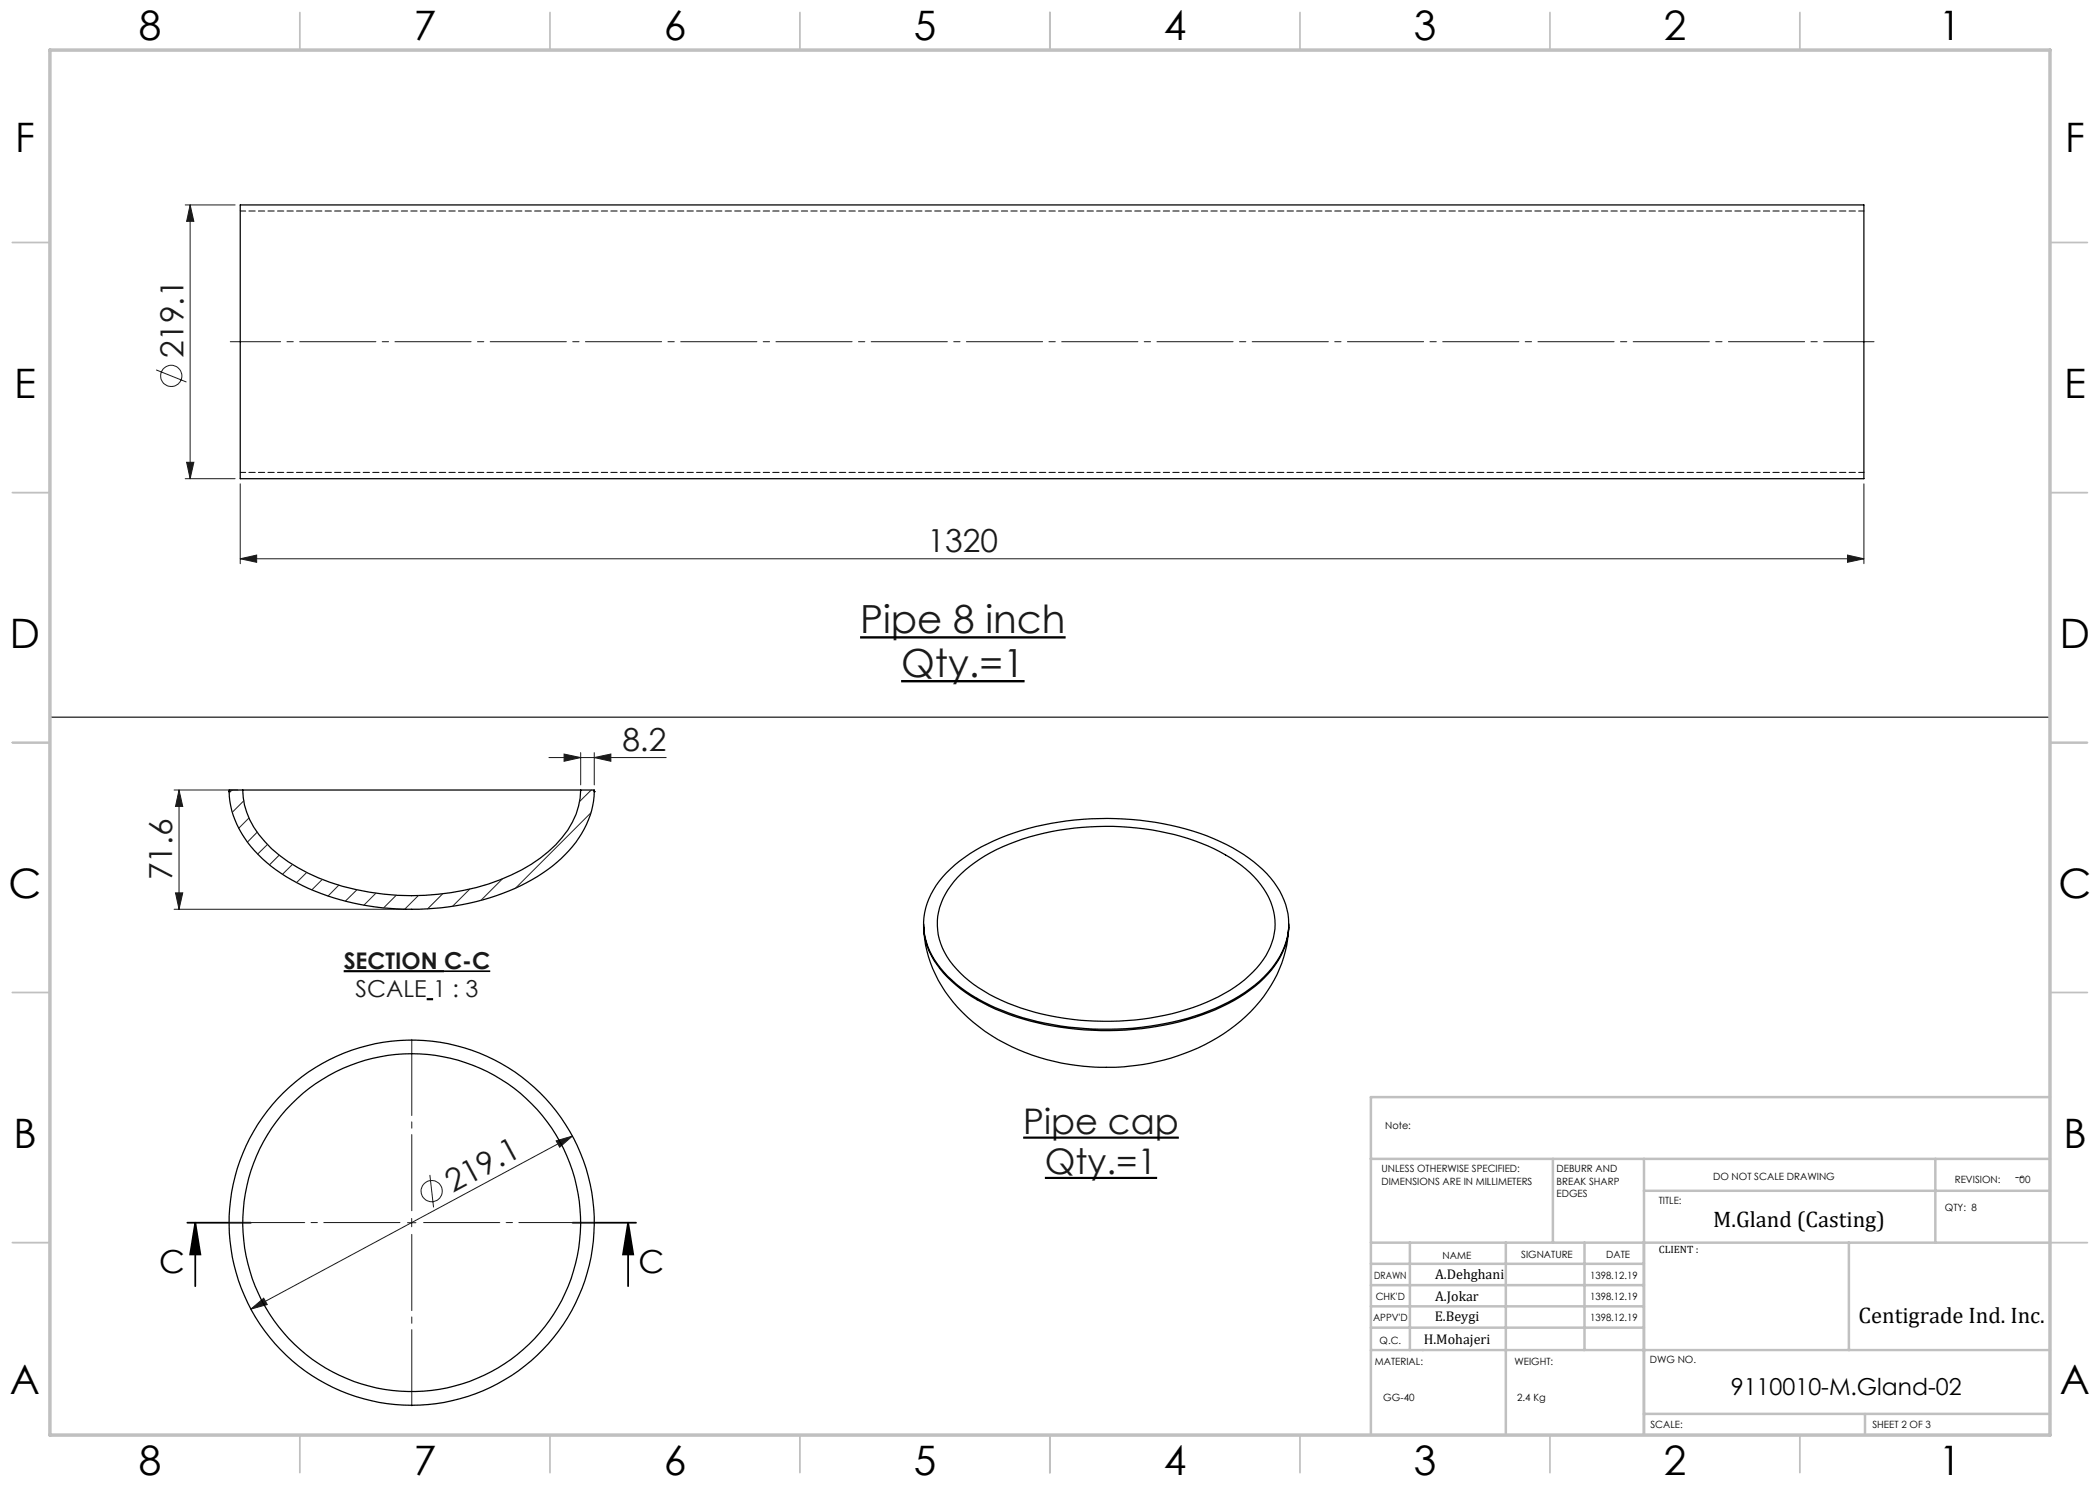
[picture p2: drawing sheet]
<svg xmlns="http://www.w3.org/2000/svg" width="420mm" height="297mm" viewBox="0 0 420 297" stroke-linecap="round" stroke-linejoin="round" font-family="sans-serif">
<g fill="none" stroke="#191924" stroke-width=".2">
<path d="M37 41h10M38 41l.8 3.3h-1.5zM38 41v54.7M31.2 74l6.1 2.4M37 95.7h10M37.3 92.5h1.5l-.8 3.2zM48 96.8v15.9M372.8 96.8v15.9M48 111.8l3.3-.8v1.5zM48 111.8h324.8M369.5 111l3.3 .8-3.3 .7zM34.8 158h12.8"/>
<path d="M35.8 158l.7 3.3h-1.4zM35.8 158v23.9M109.8 151.5h23.4M112.8 150.8l3.3 .7-3.3 .8zM116.1 150.5v6.5M118.9 151.5l3.3-.7v1.5zM118.9 150.5v6.5M35.1 178.6h1.4l-.7 3.3zM34.8 181.9h46.6M86 235l.7 6.5M111.2 228.2l3.3-1-2.6 2.2zM114.5 227.2l-64.3 34.6"/>
<path d="M81.5 244.5h1.7M82.3 243.7v1.7M50.2 261.8l2.5-2.2 .7 1.3z"/>
<circle cx="34.3" cy="75.2" r="2.12"/>
<circle cx="86.3" cy="238.2" r="2.12"/>
</g>
<path d="M172 127.5h41.1M180.2 136.2h24.7" fill="none" stroke="#000" stroke-width=".47"/>
<path d="M68.7 194.2h20.1M85.3 199.8h1.3M204.6 227.5h31.2M209 235.6h22.4" fill="none" stroke="#000" stroke-width=".43"/>
<path d="M88.8 194.2h9.2" fill="none" stroke="#000" stroke-width=".33"/>
<path d="M37.5 244.5h12.7M39.1 244.5l1 6.4h-2.1zM39.1 244.5v12.7M114.5 244.5h12.7M125.6 244.5l1 6.4h-2zM125.6 244.5v12.7" fill="none" stroke="#000" stroke-width=".35"/>
<path d="M80.7 244.5h-35.7M82.4 242.9v-35.7M82.4 246.2v35.7M84 244.5h35.7" fill="none" stroke="#191924" stroke-width=".2" stroke-dasharray="15.2 1.3 1.3 1.3" stroke-dashoffset="-.7"/>
<path d="M374.8 68.3h-328.7" fill="none" stroke="#191924" stroke-width=".2" stroke-dasharray="15.2 1.3 1.3 1.3" stroke-dashoffset="5.2"/>
<path d="M10 143.4h400" fill="none" stroke="#191924" stroke-width=".25"/>
<g fill="none" stroke="#c0c0c0" stroke-width=".35">
<path d="M60 2.5v7.5M110 2.5v7.5M160 2.5v7.5M210 2.5v7.5M260 2.5v7.5M310 2.5v7.5M360 2.5v7.5M2.5 48.5h7.5M410 48.5h7.5M2.5 98.5h7.5M410 98.5h7.5M2.5 148.5h7.5"/>
<path d="M410 148.5h7.5M2.5 198.5h7.5M410 198.5h7.5M2.5 248.5h7.5M410 248.5h7.5M60 287v7.5M110 287v7.5M160 287v7.5M210 287v7.5M260 287v7.5M310 287v7.5M360 287v7.5"/>
</g>
<g fill="none" stroke="#c0c0c0" stroke-width=".5">
<path d="M410 219.4h-135.8v67.4M274.2 231.8h135.8M310.6 231.8v16.7M328.8 231.8v55.2M328.8 238.2h81.2M387.1 231.8v16.7M274.2 248.5h135.8M274.2 257h54.6M274.2 252.8h54.6M282 248.5v21.5M301.2 248.5v38.3M316.9 248.5v21.5"/>
<path d="M369.8 248.5v21.5M274.2 265.5h54.6M274.2 261.3h54.6M274.2 270h135.8M328.8 282.8h81.2M373 282.8v4.2"/>
</g>
<path d="M10 10h400v277h-400z" fill="none" stroke="#c0c0c0" stroke-width=".7"/>
<path d="M125.6 244.5l1 6.4h-2zM39.1 244.5l1 6.4h-2.1z" fill="#000"/>
<g fill="#191924">
<path d="M112.8 150.8l3.3 .7-3.3 .8zM118.9 151.5l3.3-.7v1.5z"/>
<path d="M50.2 261.8l3.2-.9-.7-1.3zM111.2 228.2l.7 1.2 2.6-2.2z"/>
<path d="M37.3 92.5h1.5l-.8 3.2zM38 41l.8 3.3h-1.5z"/>
<path d="M35.1 178.6h1.4l-.7 3.3zM35.8 158l.7 3.3h-1.4z"/>
<path d="M48 111.8l3.3-.8v1.5zM369.5 111l3.3 .8-3.3 .7z"/>
</g>
<g fill="none" stroke="#000" stroke-width=".25">
<path d="M48 41h324.8v54.7h-324.8zM45.8 158.3a19.5 19.5 0 0 0 7.5 14.2 43.1 43.1 0 0 0 23.2 9.1 51 51 0 0 0 29.9-5.6 24.1 24.1 0 0 0 11.9-13.9l.4-1.9 .2-1.9M45.8 158.3h.1M48.5 158a15.3 15.3 0 0 0 4.5 10.3 34.1 34.1 0 0 0 18.2 9.6 50.4 50.4 0 0 0 31-2.9 25.3 25.3 0 0 0 12.3-10.6 14.2 14.2 0 0 0 1.6-6.4M48.5 158h67.6M48.5 158h-2.7v.3M116.1 158h2.8v.3M118.9 158.3h.1M189.3 174.6a35.4 35.4 0 0 1 16.4-8.9 59.9 59.9 0 0 1 37 2 29 29 0 0 1 12.1 8.7 13.3 13.3 0 0 1-.5 17.3 32.4 32.4 0 0 1-15.3 9.5 59.4 59.4 0 0 1-39.9-1.7 27.2 27.2 0 0 1-12.3-9.7 13.1 13.1 0 0 1 1.1-15.6zM192.3 174.7a34.9 34.9 0 0 1 16.5-8.1 55.2 55.2 0 0 1 32.8 2.6 24.7 24.7 0 0 1 11.7 9.4 12 12 0 0 1-1.3 14.2 27.6 27.6 0 0 1-12 8.2 55.4 55.4 0 0 1-38.5-.4 25.6 25.6 0 0 1-12.1-9.3 12.3 12.3 0 0 1 1.4-15zM184.7 185.3a26.2 26.2 0 0 0 11.1 20 42.7 42.7 0 0 0 27.9 8.1 41.2 41.2 0 0 0 25.4-10.1 25.4 25.4 0 0 0 8.6-18M184.7 184.8a14.5 14.5 0 0 0 4.8 10.7 37.1 37.1 0 0 0 18 9.1 59.4 59.4 0 0 0 35.6-2.6 27.8 27.8 0 0 0 12.4-9.7 13.2 13.2 0 0 0 2.2-7.5"/>
<circle cx="82.3" cy="244.5" r="36.5"/>
<circle cx="82.3" cy="244.5" r="33.8"/>
</g>
<path d="M372.8 42.2h-324.7M48.1 94.5h324.7" fill="none" stroke="#000" stroke-width=".2" stroke-dasharray="1.3 .6" stroke-dashoffset=".2"/>
<g fill="none" stroke="#191924" stroke-width=".2">
<path d="M46.4 158l-.6 .6M118.3 158l-2.4 2.3M48.8 160.2l-2.3 2.3M49.8 163.6l-2.1 2.1M51.4 166.4l-1.9 2M53.5 168.9l-2 1.9M55.8 171l-1.9 2M58.5 172.9l-2 2M61.3 174.5l-2 2M64.5 175.9l-2.1 2.1M67.8 177l-2.2 2.2M71.4 178l-2.3 2.2"/>
<path d="M75.2 178.6l-2.4 2.4M79.3 179l-2.6 2.6M83.7 179.1l-2.8 2.8M88.5 178.8l-3 3M93.9 177.8l-3.4 3.5M100.5 175.8l-4.3 4.3M118.2 162.6l-15.1 15"/>
</g>
<g font-size="8.1">
<text x="27.8" y="8">8</text>
<text x="82.8" y="8">7</text>
<text x="132.8" y="8">6</text>
<text x="182.8" y="8">5</text>
<text x="232.8" y="8">4</text>
<text x="282.8" y="8">3</text>
<text x="332.8" y="8">2</text>
<text x="387.8" y="8">1</text>
<text x="3" y="30.4">F</text>
<text x="413" y="30.4">F</text>
<text x="2.8" y="79.6">E</text>
<text x="412.8" y="79.6">E</text>
<text x="2" y="129.6">D</text>
<text x="412" y="129.6">D</text>
<text x="1.7" y="179.6">C</text>
<text x="411.7" y="179.6">C</text>
<text x="2.7" y="229.6">B</text>
<text x="412.7" y="229.6">B</text>
<text x="2" y="278.9">A</text>
<text x="412" y="278.9">A</text>
<text x="27.8" y="295">8</text>
<text x="82.8" y="295">7</text>
<text x="132.8" y="295">6</text>
<text x="182.8" y="295">5</text>
<text x="232.8" y="295">4</text>
<text x="282.8" y="295">3</text>
<text x="332.8" y="295">2</text>
<text x="387.8" y="295">1</text>
</g>
<g font-size="7.8" fill="#191924">
<text x="172" y="126.6">Pipe 8 inch</text>
<text x="180.2" y="135.4">Qty.=1</text>
</g>
<g font-size="7.1" fill="#191924">
<text x="204.6" y="226.8">Pipe cap</text>
<text x="209" y="234.8">Qty.=1</text>
</g>
<g font-size="6.3" fill="#191924">
<text x="36.7" y="71.7" transform="rotate(-90 36.7 71.7)">219.1</text>
<text x="185.5" y="110.4">1320</text>
<text x="124.5" y="150.1">8.2</text>
<text x="34.5" y="176.1" transform="rotate(-90 34.5 176.1)">71.6</text>
<text x="90.6" y="238.7" transform="rotate(-28 90.6 238.7)">219.1</text>
</g>
<g font-size="6.3">
<text x="31.8" y="254.5">C</text>
<text x="127.7" y="254.5">C</text>
</g>
<text font-size="4.7" fill="#191924" x="71.1" y="199.3">SCALE 1 : 3</text>
<text font-size="4.7" x="346.2" y="279">9110010-M.Gland-02</text>
<text font-size="4.6" fill="#191924" x="68.7" y="193.7">SECTION C-C</text>
<g font-size="4.5">
<text x="342.6" y="245.3">M.Gland (Casting)</text>
<text x="371.7" y="264.6">Centigrade Ind. Inc.</text>
</g>
<g font-size="2.8">
<text x="287" y="255.9">A.Dehghani</text>
<text x="287" y="260.1">A.Jokar</text>
<text x="284.7" y="268.7">H.Mohajeri</text>
<text x="286.9" y="264.2">E.Beygi</text>
</g>
<text font-size="2.5" x="403" y="236.1">--</text>
<text font-size="2.1" x="331.8" y="250.7">CLIENT :</text>
<g font-size="2">
<text x="277" y="225.8">Note:</text>
<text x="276.3" y="234.5">UNLESS OTHERWISE SPECIFIED:</text>
<text x="276.3" y="237">DIMENSIONS ARE IN MILLIMETERS</text>
<text x="311.3" y="234.5">DEBURR AND</text>
<text x="311.3" y="237">BREAK SHARP</text>
<text x="311.3" y="239.5">EDGES</text>
<text x="342.6" y="236">DO NOT SCALE DRAWING</text>
<text x="391" y="236.6">REVISION:</text>
<text x="403.9" y="236.6">00</text>
<text x="331.8" y="240.8">TITLE:</text>
<text x="389" y="242.2">QTY: 8</text>
<text x="288.5" y="251.7">NAME</text>
<text x="304.2" y="251.7">SIGNATURE</text>
<text x="321.2" y="251.7">DATE</text>
<text x="274.8" y="255.9">DRAWN</text>
<text x="318" y="255.9">1398.12.19</text>
<text x="275.1" y="260.1">CHK'D</text>
<text x="318" y="260.1">1398.12.19</text>
<text x="274.6" y="264.2">APPV'D</text>
<text x="275.9" y="268.7">Q.C.</text>
<text x="318" y="264.2">1398.12.19</text>
<text x="275" y="273">MATERIAL:</text>
<text x="302.9" y="273">WEIGHT:</text>
<text x="330" y="272.5">DWG NO.</text>
<text x="276.7" y="280.2">GG-40</text>
<text x="303.4" y="280.2">2.4 Kg</text>
<text x="330.1" y="285.6">SCALE:</text>
<text x="374.5" y="285.6">SHEET 2 OF 3</text>
</g>
</svg>
